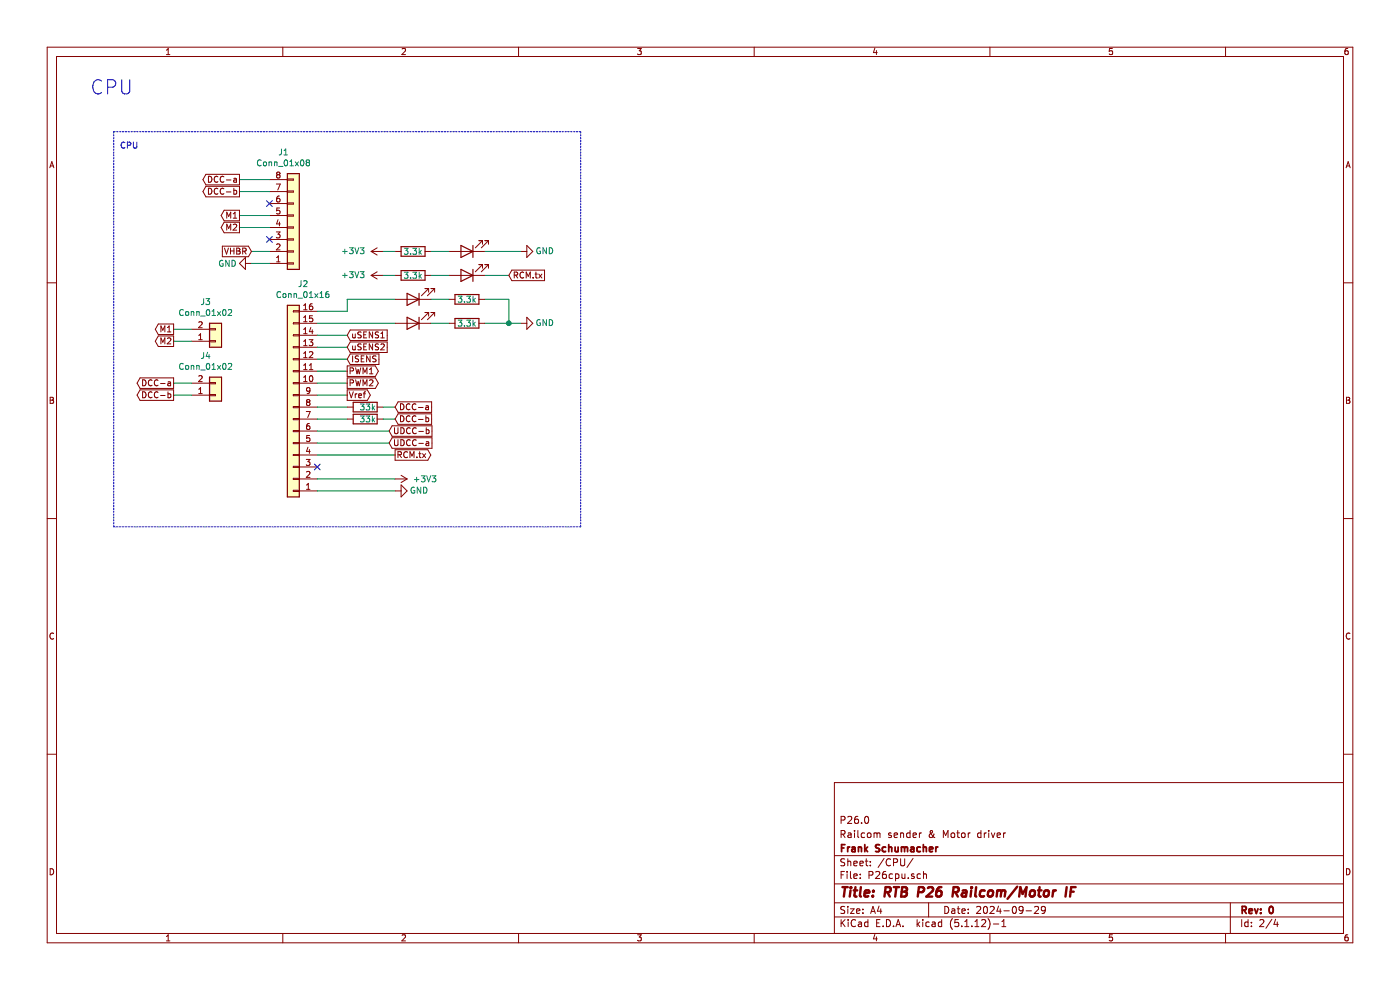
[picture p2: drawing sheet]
EESchema Schematic File Version 4
EELAYER 30 0
EELAYER END
$Descr A4 11693 8268
encoding utf-8
Sheet 2 4
Title "RTB P26 Railcom/Motor IF"
Date "2024-09-29"
Rev "0"
Comp "Frank Schumacher"
Comment1 "Railcom sender & Motor driver"
Comment2 "P26.0"
Comment3 ""
Comment4 ""
$EndDescr
Text Notes 750  800  0    118  ~ 0
CPU
$Comp
L Device:R R1
U 1 1
P 3050 3400
F 0 "R1" H 3120 3446 50  0001 L CNN
F 1 "33k" V 3050 3350 50  0000 L CNN
F 2 "Resistor_SMD:R_0603_1608Metric" V 2980 3400 50  0001 C CNN
F 3 "~" H 3050 3400 50  0001 C CNN
	1    3050 3400
	0    1    1    0   
$EndComp
Wire Wire Line
	3300 3400 3200 3400
Wire Wire Line
	2900 3500 2650 3500
Wire Wire Line
	2900 2800 2650 2800
$Comp
L power:GND #PWR0101
U 1 1
P 3300 4100
F 0 "#PWR0101" H 3300 3850 50  0001 C CNN
F 1 "GND" V 3300 3900 50  0000 C CNN
F 2 "" H 3300 4100 50  0001 C CNN
F 3 "" H 3300 4100 50  0001 C CNN
	1    3300 4100
	0    -1   -1   0   
$EndComp
Wire Wire Line
	3300 3500 3200 3500
Wire Wire Line
	2650 3600 3250 3600
Text GLabel 3250 3700 2    50   Input ~ 0
UDCC-a
Text GLabel 3300 3500 2    50   Input ~ 0
DCC-b
Text GLabel 3300 3400 2    50   Input ~ 0
DCC-a
Text GLabel 2900 3200 2    50   Output ~ 0
PWM2
Text GLabel 2900 3100 2    50   Output ~ 0
PWM1
Wire Wire Line
	2650 2900 2900 2900
Text GLabel 2900 3000 2    50   Input ~ 0
ISENS
Wire Wire Line
	2650 3700 3250 3700
Text GLabel 2900 2800 2    50   Input ~ 0
uSENS1
Text GLabel 2900 2900 2    50   Input ~ 0
uSENS2
Wire Wire Line
	2900 3000 2650 3000
Wire Wire Line
	2650 3100 2900 3100
$Comp
L Device:R R2
U 1 1
P 3050 3500
F 0 "R2" H 3120 3546 50  0001 L CNN
F 1 "33k" V 3050 3450 50  0000 L CNN
F 2 "Resistor_SMD:R_0603_1608Metric" V 2980 3500 50  0001 C CNN
F 3 "~" H 3050 3500 50  0001 C CNN
	1    3050 3500
	0    1    1    0   
$EndComp
Text GLabel 3250 3600 2    50   Input ~ 0
UDCC-b
Wire Wire Line
	3300 3800 2650 3800
Wire Wire Line
	2650 3400 2900 3400
Wire Wire Line
	2650 3300 2900 3300
Wire Wire Line
	2650 2600 2900 2600
Text GLabel 3300 3800 2    50   Output ~ 0
RCM.tx
$Comp
L power:+3V3 #PWR0102
U 1 1
P 3300 4000
F 0 "#PWR0102" H 3300 3850 50  0001 C CNN
F 1 "+3V3" V 3300 4250 50  0000 C CNN
F 2 "" H 3300 4000 50  0001 C CNN
F 3 "" H 3300 4000 50  0001 C CNN
	1    3300 4000
	0    1    1    0   
$EndComp
Text GLabel 2900 3300 2    50   Output ~ 0
Vref
Wire Wire Line
	2900 3200 2650 3200
Wire Notes Line
	950  1100 4850 1100
Wire Notes Line
	4850 1100 4850 4400
Wire Notes Line
	4850 4400 950  4400
Wire Notes Line
	950  4400 950  1100
Text Notes 1000 1250 0    50   ~ 0
CPU
Wire Wire Line
	3300 4100 2650 4100
Wire Wire Line
	3300 4000 2650 4000
Wire Wire Line
	2000 1800 2250 1800
Wire Wire Line
	2000 1900 2250 1900
$Comp
L Connector_Generic:Conn_01x16 J2
U 1 1
P 2450 3400
F 0 "J2" H 2368 2375 50  0000 C CNN
F 1 "Conn_01x16" H 2368 2466 50  0000 C CNN
F 2 "Connector_PinHeader_2.54mm:PinHeader_1x16_P2.54mm_Vertical" H 2450 3400 50  0001 C CNN
F 3 "~" H 2450 3400 50  0001 C CNN
	1    2450 3400
	-1   0    0    1   
$EndComp
NoConn ~ 2650 3900
NoConn ~ 2250 2000
NoConn ~ 2250 1700
Wire Wire Line
	2100 2200 2250 2200
Wire Wire Line
	2100 2100 2250 2100
$Comp
L power:GND #PWR0103
U 1 1
P 2100 2200
F 0 "#PWR0103" H 2100 1950 50  0001 C CNN
F 1 "GND" V 2100 2000 50  0000 C CNN
F 2 "" H 2100 2200 50  0001 C CNN
F 3 "" H 2100 2200 50  0001 C CNN
	1    2100 2200
	0    1    1    0   
$EndComp
Text GLabel 2100 2100 0    50   Input ~ 0
VHBR
Text GLabel 2000 1900 0    50   Output ~ 0
M2
Text GLabel 2000 1800 0    50   Output ~ 0
M1
Wire Wire Line
	2000 1600 2250 1600
Text GLabel 2000 1600 0    50   Output ~ 0
DCC-b
Wire Wire Line
	2000 1500 2250 1500
Text GLabel 2000 1500 0    50   Output ~ 0
DCC-a
$Comp
L Connector_Generic:Conn_01x08 J1
U 1 1
P 2450 1900
F 0 "J1" H 2368 1275 50  0000 C CNN
F 1 "Conn_01x08" H 2368 1366 50  0000 C CNN
F 2 "Connector_PinHeader_2.54mm:PinHeader_1x08_P2.54mm_Vertical" H 2450 1900 50  0001 C CNN
F 3 "~" H 2450 1900 50  0001 C CNN
	1    2450 1900
	1    0    0    1   
$EndComp
$Comp
L Device:LED D3
U 1 1
P 3450 2700
F 0 "D3" H 3443 2445 50  0001 C CNN
F 1 "LED" H 3443 2536 50  0001 C CNN
F 2 "LED_SMD:LED_0603_1608Metric" H 3450 2700 50  0001 C CNN
F 3 "~" H 3450 2700 50  0001 C CNN
	1    3450 2700
	-1   0    0    1   
$EndComp
$Comp
L Device:LED D2
U 1 1
P 3450 2500
F 0 "D2" H 3443 2245 50  0001 C CNN
F 1 "LED" H 3443 2336 50  0001 C CNN
F 2 "LED_SMD:LED_0603_1608Metric" H 3450 2500 50  0001 C CNN
F 3 "~" H 3450 2500 50  0001 C CNN
	1    3450 2500
	-1   0    0    1   
$EndComp
$Comp
L Device:R R18
U 1 1
P 3900 2500
F 0 "R18" V 3693 2500 50  0001 C CNN
F 1 "3.3k" V 3900 2500 50  0000 C CNN
F 2 "Resistor_SMD:R_0603_1608Metric" V 3830 2500 50  0001 C CNN
F 3 "~" H 3900 2500 50  0001 C CNN
	1    3900 2500
	0    1    1    0   
$EndComp
$Comp
L Device:R R19
U 1 1
P 3900 2700
F 0 "R19" V 3693 2700 50  0001 C CNN
F 1 "3.3k" V 3900 2700 50  0000 C CNN
F 2 "Resistor_SMD:R_0603_1608Metric" V 3830 2700 50  0001 C CNN
F 3 "~" H 3900 2700 50  0001 C CNN
	1    3900 2700
	0    1    1    0   
$EndComp
Wire Wire Line
	3600 2500 3750 2500
Wire Wire Line
	3600 2700 3750 2700
Wire Wire Line
	4050 2500 4250 2500
Wire Wire Line
	4250 2500 4250 2700
Wire Wire Line
	4250 2700 4050 2700
Wire Wire Line
	2650 2700 3300 2700
Wire Wire Line
	2900 2600 2900 2500
Wire Wire Line
	2900 2500 3300 2500
$Comp
L power:GND #PWR0108
U 1 1
P 4350 2700
F 0 "#PWR0108" H 4350 2450 50  0001 C CNN
F 1 "GND" V 4350 2500 50  0000 C CNN
F 2 "" H 4350 2700 50  0001 C CNN
F 3 "" H 4350 2700 50  0001 C CNN
	1    4350 2700
	0    -1   -1   0   
$EndComp
Wire Wire Line
	4250 2700 4350 2700
Connection ~ 4250 2700
$Comp
L Device:LED D4
U 1 1
P 3900 2300
F 0 "D4" H 3893 2045 50  0001 C CNN
F 1 "LED" H 3893 2136 50  0001 C CNN
F 2 "LED_SMD:LED_0603_1608Metric" H 3900 2300 50  0001 C CNN
F 3 "~" H 3900 2300 50  0001 C CNN
	1    3900 2300
	-1   0    0    1   
$EndComp
$Comp
L Device:R R20
U 1 1
P 3450 2300
F 0 "R20" V 3243 2300 50  0001 C CNN
F 1 "3.3k" V 3450 2300 50  0000 C CNN
F 2 "Resistor_SMD:R_0603_1608Metric" V 3380 2300 50  0001 C CNN
F 3 "~" H 3450 2300 50  0001 C CNN
	1    3450 2300
	0    1    1    0   
$EndComp
Text GLabel 4250 2300 2    50   Input ~ 0
RCM.tx
Wire Wire Line
	4050 2300 4250 2300
Wire Wire Line
	3600 2300 3750 2300
$Comp
L power:+3V3 #PWR0109
U 1 1
P 3200 2300
F 0 "#PWR0109" H 3200 2150 50  0001 C CNN
F 1 "+3V3" V 3200 2550 50  0000 C CNN
F 2 "" H 3200 2300 50  0001 C CNN
F 3 "" H 3200 2300 50  0001 C CNN
	1    3200 2300
	0    -1   -1   0   
$EndComp
Wire Wire Line
	3200 2300 3300 2300
$Comp
L Device:LED D5
U 1 1
P 3900 2100
F 0 "D5" H 3893 1845 50  0001 C CNN
F 1 "LED" H 3893 1936 50  0001 C CNN
F 2 "LED_SMD:LED_0603_1608Metric" H 3900 2100 50  0001 C CNN
F 3 "~" H 3900 2100 50  0001 C CNN
	1    3900 2100
	-1   0    0    1   
$EndComp
$Comp
L Device:R R21
U 1 1
P 3450 2100
F 0 "R21" V 3243 2100 50  0001 C CNN
F 1 "3.3k" V 3450 2100 50  0000 C CNN
F 2 "Resistor_SMD:R_0603_1608Metric" V 3380 2100 50  0001 C CNN
F 3 "~" H 3450 2100 50  0001 C CNN
	1    3450 2100
	0    1    1    0   
$EndComp
Wire Wire Line
	4050 2100 4350 2100
Wire Wire Line
	3600 2100 3750 2100
$Comp
L power:+3V3 #PWR0110
U 1 1
P 3200 2100
F 0 "#PWR0110" H 3200 1950 50  0001 C CNN
F 1 "+3V3" V 3200 2350 50  0000 C CNN
F 2 "" H 3200 2100 50  0001 C CNN
F 3 "" H 3200 2100 50  0001 C CNN
	1    3200 2100
	0    -1   -1   0   
$EndComp
Wire Wire Line
	3200 2100 3300 2100
$Comp
L power:GND #PWR0111
U 1 1
P 4350 2100
F 0 "#PWR0111" H 4350 1850 50  0001 C CNN
F 1 "GND" V 4350 1900 50  0000 C CNN
F 2 "" H 4350 2100 50  0001 C CNN
F 3 "" H 4350 2100 50  0001 C CNN
	1    4350 2100
	0    -1   -1   0   
$EndComp
$Comp
L Connector_Generic:Conn_01x02 J3
U 1 1
P 1800 2850
F 0 "J3" H 1718 2525 50  0000 C CNN
F 1 "Conn_01x02" H 1718 2616 50  0000 C CNN
F 2 "RTB:1725656" H 1800 2850 50  0001 C CNN
F 3 "~" H 1800 2850 50  0001 C CNN
	1    1800 2850
	1    0    0    1   
$EndComp
Text GLabel 1450 2850 0    50   Output ~ 0
M2
Text GLabel 1450 2750 0    50   Output ~ 0
M1
Wire Wire Line
	1450 2750 1600 2750
Wire Wire Line
	1450 2850 1600 2850
$Comp
L Connector_Generic:Conn_01x02 J4
U 1 1
P 1800 3300
F 0 "J4" H 1718 2975 50  0000 C CNN
F 1 "Conn_01x02" H 1718 3066 50  0000 C CNN
F 2 "RTB:1725656" H 1800 3300 50  0001 C CNN
F 3 "~" H 1800 3300 50  0001 C CNN
	1    1800 3300
	1    0    0    1   
$EndComp
Text GLabel 1450 3300 0    50   Output ~ 0
DCC-b
Text GLabel 1450 3200 0    50   Output ~ 0
DCC-a
Wire Wire Line
	1450 3200 1600 3200
Wire Wire Line
	1600 3300 1450 3300
$EndSCHEMATC
